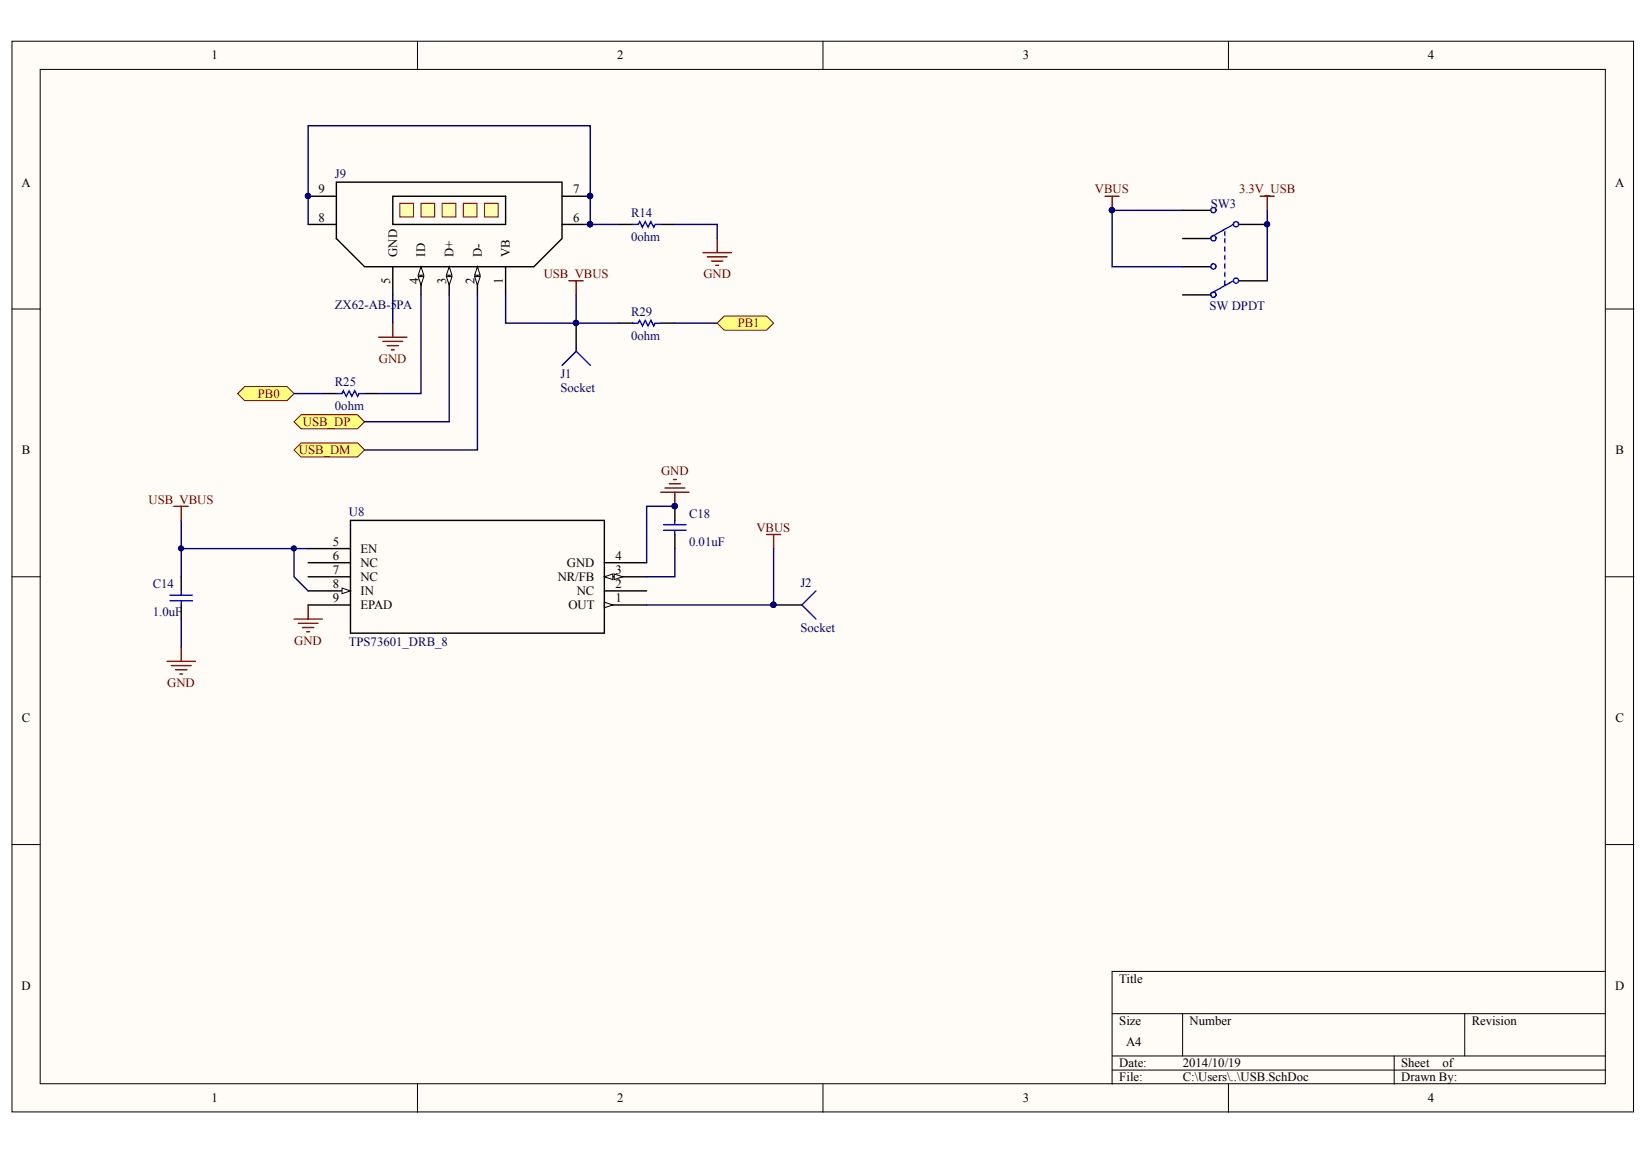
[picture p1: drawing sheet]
# Altium schematic sheet USB.SchDoc
size A4

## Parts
C14  1.0uF  [C0805]
C18  0.01uF  [C0805]
J1  Socket  [PIN1]
J2  Socket  [PIN1]
J9  ZX62-AB-5PA  [ZX62-AB-5PA]
R14  0ohm  [ERA-0805]
R25  0ohm  [ERA-0805]
R29  0ohm  [ERA-0805]
SW3  SW DPDT  [JS202011SCQN]
U8  TPS73601_DRB_8  [DRB8_1P75X1P5]

## Ports
PB0 (bidir), PB1 (bidir), USB_DM (bidir), USB_DP (bidir)

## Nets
3.3V_USB: SW3.1(COMMON1) SW3.5(COMMON2)
GND: C14.1 C18.2 J9.5(GND) R14.2 U8.4(GND) U8.9(EPAD)
USB_VBUS: C14.2 J1.1 J9.1(VB) R29.1 U8.5(EN) U8.8(IN)
VBUS: J2.1 SW3.3(NO1) SW3.6(NO2) U8.1(OUT)
PB0: R25.1 ; port PB0
PB1: R29.2 ; port PB1
USB_DM: J9.2(D-) ; port USB_DM
USB_DP: J9.3(D+) ; port USB_DP
NetC18_1: C18.1 U8.3(NR/FB)
NetJ9_4: J9.4(ID) R25.2
NetJ9_6: J9.6 J9.7 J9.8 J9.9 R14.1

Not connected (* = marked no-connect by the designer): SW3 2(NC1) 4(NC2); U8 2(NC) 6(NC) 7(NC)
